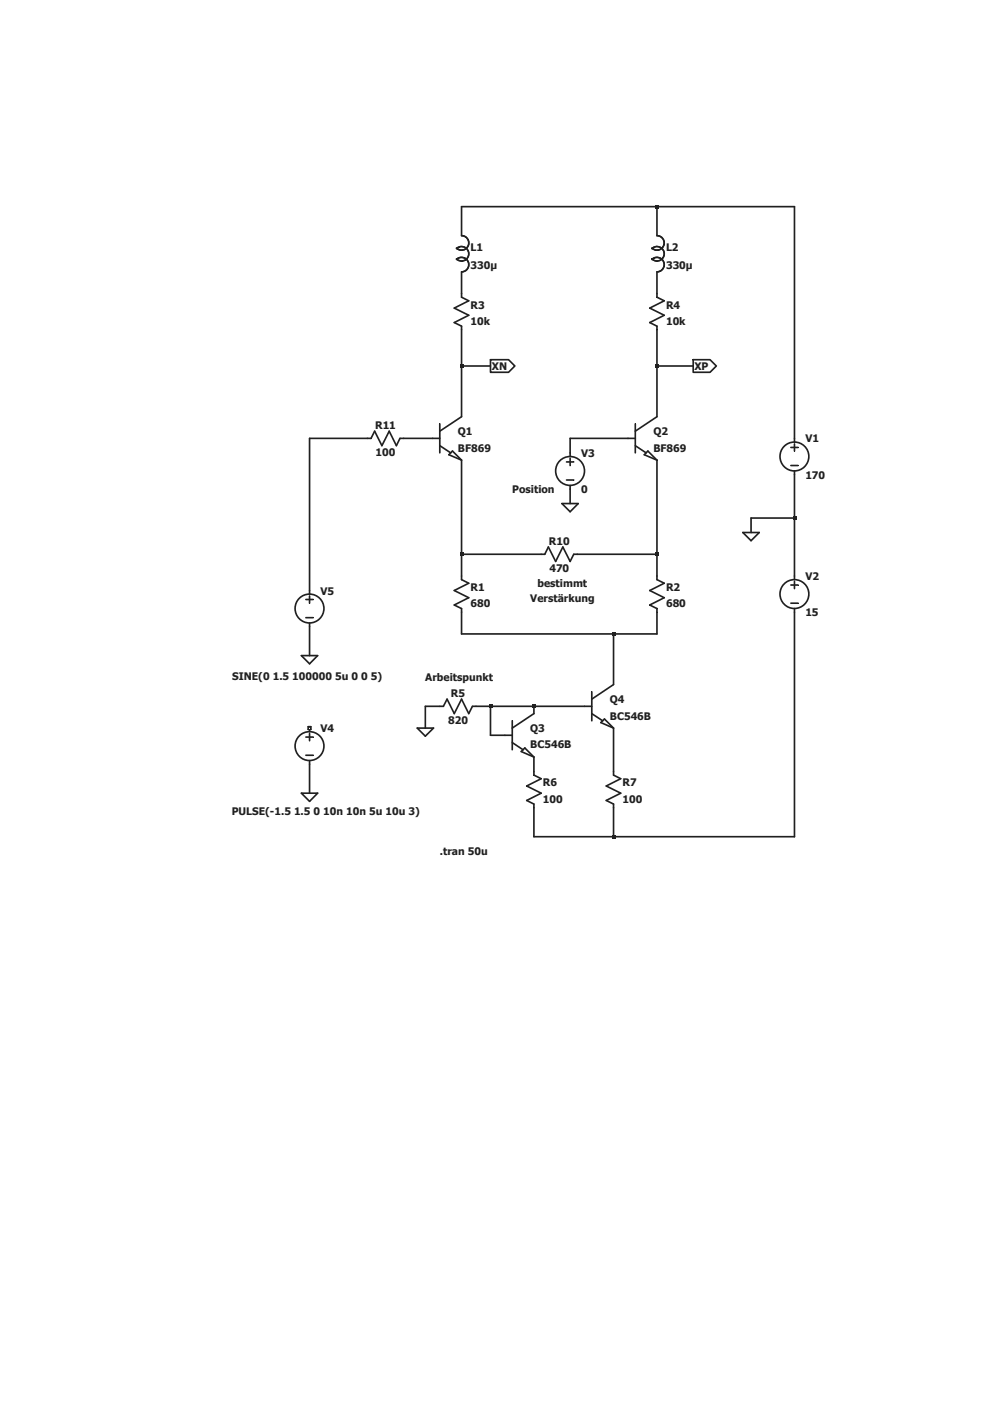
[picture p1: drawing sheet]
Version 4
SHEET 1 1400 1076
WIRE 624 -416 192 -416
WIRE 928 -416 624 -416
WIRE 192 -352 192 -416
WIRE 624 -352 624 -416
WIRE 192 -224 192 -272
WIRE 624 -224 624 -272
WIRE 192 -64 192 -144
WIRE 256 -64 192 -64
WIRE 624 -64 624 -144
WIRE 704 -64 624 -64
WIRE 192 48 192 -64
WIRE 624 48 624 -64
WIRE -16 96 -144 96
WIRE 128 96 64 96
WIRE 560 96 432 96
WIRE 928 96 928 -416
WIRE 432 128 432 96
WIRE 432 240 432 208
WIRE 928 272 928 176
WIRE 928 272 832 272
WIRE 832 304 832 272
WIRE 192 352 192 144
WIRE 368 352 192 352
WIRE 624 352 624 144
WIRE 624 352 448 352
WIRE 192 400 192 352
WIRE 624 400 624 352
WIRE 928 400 928 272
WIRE -144 432 -144 96
WIRE 192 528 192 480
WIRE 528 528 192 528
WIRE 624 528 624 480
WIRE 624 528 528 528
WIRE -144 576 -144 512
WIRE 528 640 528 528
WIRE 144 688 112 688
WIRE 256 688 224 688
WIRE 352 688 256 688
WIRE 464 688 352 688
WIRE 352 704 352 688
WIRE 112 736 112 688
WIRE 256 752 256 688
WIRE 288 752 256 752
WIRE 352 832 352 800
WIRE 528 832 528 736
WIRE -144 880 -144 816
WIRE 352 976 352 912
WIRE 528 976 528 912
WIRE 528 976 352 976
WIRE 928 976 928 480
WIRE 928 976 528 976
FLAG 832 304 0
FLAG -144 880 0
FLAG 432 240 0
FLAG -144 576 0
FLAG 704 -64 XP
IOPIN 704 -64 Out
FLAG 256 -64 XN
IOPIN 256 -64 Out
FLAG 112 736 0
SYMBOL npn 128 48 R0
SYMATTR InstName Q1
SYMATTR Value BF869
SYMBOL npn 560 48 R0
SYMATTR InstName Q2
SYMATTR Value BF869
SYMBOL res 176 -240 R0
SYMATTR InstName R3
SYMATTR Value 10k
SYMBOL res 608 -240 R0
SYMATTR InstName R4
SYMATTR Value 10k
SYMBOL voltage 928 80 R0
WINDOW 123 0 0 Left 0
WINDOW 39 0 0 Left 0
SYMATTR InstName V1
SYMATTR Value 170
SYMBOL voltage 928 384 R0
WINDOW 123 0 0 Left 0
WINDOW 39 0 0 Left 0
SYMATTR InstName V2
SYMATTR Value 15
SYMBOL voltage 432 112 R0
WINDOW 123 0 0 Left 0
WINDOW 39 0 0 Left 0
SYMATTR InstName V3
SYMATTR Value 0
SYMBOL voltage -144 720 R0
WINDOW 123 0 0 Left 0
WINDOW 39 0 0 Left 0
WINDOW 3 -172 199 Left 2
SYMATTR Value PULSE(-1.5 1.5 0 10n 10n 5u 10u 3)
SYMATTR InstName V4
SYMBOL res -32 112 R270
WINDOW 0 32 56 VTop 2
WINDOW 3 0 56 VBottom 2
SYMATTR InstName R11
SYMATTR Value 100
SYMBOL voltage -144 416 R0
WINDOW 123 0 0 Left 0
WINDOW 39 0 0 Left 0
WINDOW 3 -171 205 Left 2
SYMATTR Value SINE(0 1.5 100000 5u 0 0 5)
SYMATTR InstName V5
SYMBOL res 176 384 R0
SYMATTR InstName R1
SYMATTR Value 680
SYMBOL res 608 384 R0
SYMATTR InstName R2
SYMATTR Value 680
SYMBOL npn 288 704 R0
SYMATTR InstName Q3
SYMATTR Value BC546B
SYMBOL npn 464 640 R0
SYMATTR InstName Q4
SYMATTR Value BC546B
SYMBOL res 128 704 R270
WINDOW 0 32 56 VTop 2
WINDOW 3 0 56 VBottom 2
SYMATTR InstName R5
SYMATTR Value 820
SYMBOL res 336 816 R0
SYMATTR InstName R6
SYMATTR Value 100
SYMBOL res 512 816 R0
SYMATTR InstName R7
SYMATTR Value 100
SYMBOL res 352 368 R270
WINDOW 0 32 56 VTop 2
WINDOW 3 0 56 VBottom 2
SYMATTR InstName R10
SYMATTR Value 470
SYMBOL ind 176 -368 R0
SYMATTR InstName L1
SYMATTR Value 330µ
SYMBOL ind 608 -368 R0
SYMATTR InstName L2
SYMATTR Value 330µ
TEXT 144 1008 Left 2 !.tran 50u
TEXT 344 448 Left 2 ;Verstärkung
TEXT 360 416 Left 2 ;bestimmt
TEXT 112 624 Left 2 ;Arbeitspunkt
TEXT 304 208 Left 2 ;Position
